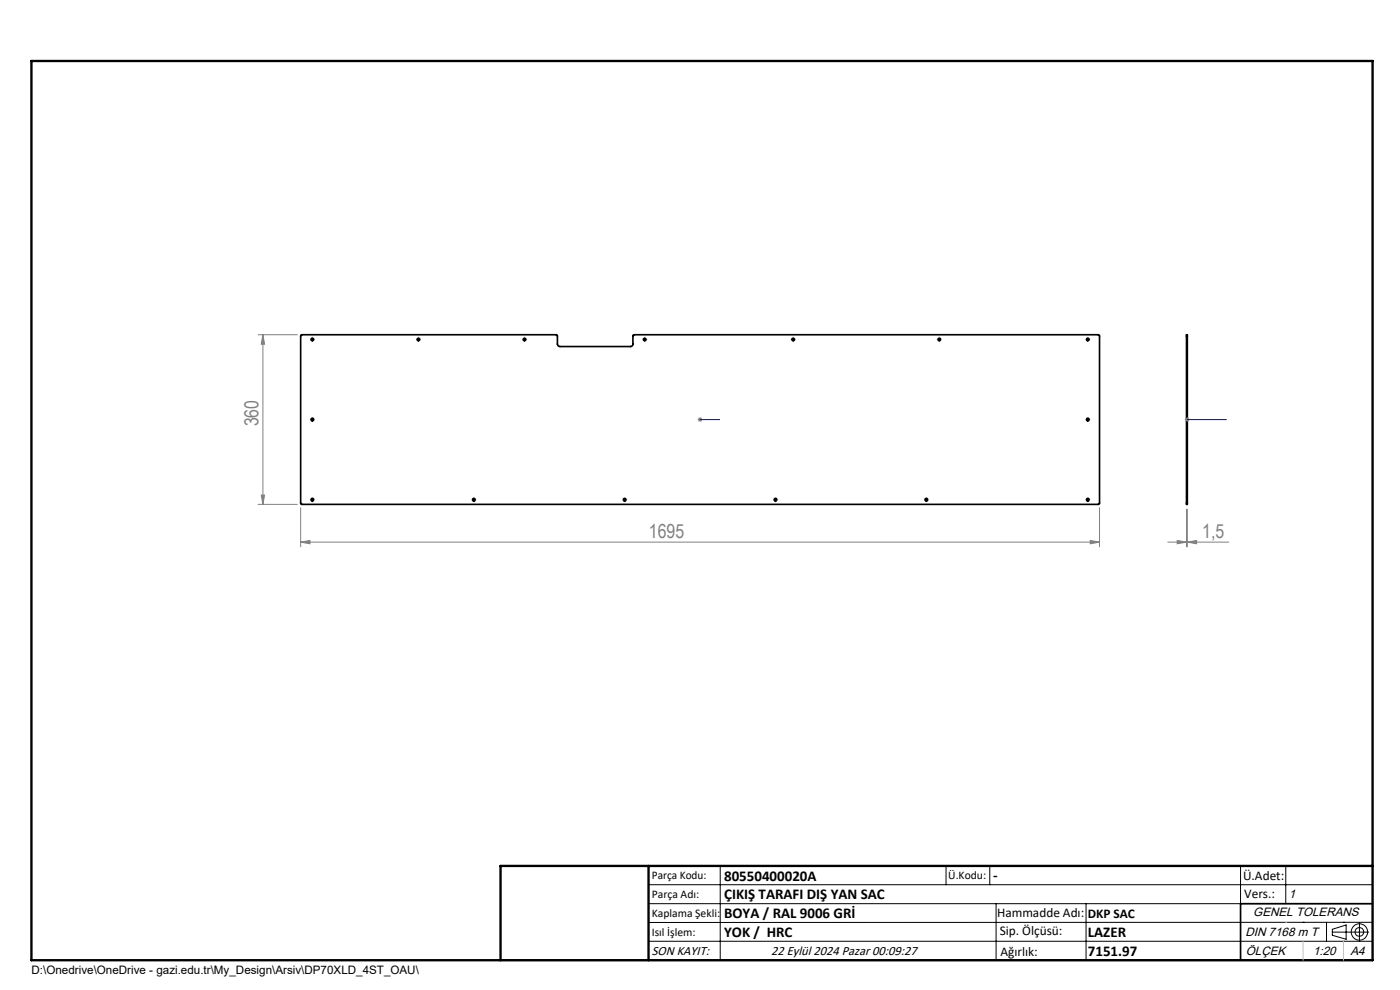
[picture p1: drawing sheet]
<svg xmlns="http://www.w3.org/2000/svg" width="297mm" height="210mm" viewBox="0 0 297 210" stroke-linecap="round" stroke-linejoin="round" font-family="sans-serif">
<g fill="none" stroke="#000" stroke-width=".35">
<path d="M63.9 71h54.1l.3 .2v1.8l.1 .4 .4 .1h15l.3-.1 .2-.3v-1.8l.2-.3h98.5l.3 .2v35.6l-.2 .2h-169.1l-.2-.2zM251.7 71.3v-.3h.2v.3M251.7 71.3h.2M251.7 71.3v35.4M251.9 71.3v35.4M251.7 106.7v.3h.2v-.3M251.7 106.7h.2M291.2 191.7h-28v12M106.2 203.7h185"/>
<circle cx="66.3" cy="72" r=".27"/>
<circle cx="88.8" cy="72" r=".27"/>
<circle cx="111.3" cy="72" r=".27"/>
<circle cx="136.8" cy="72" r=".26"/>
<circle cx="168.3" cy="72" r=".26"/>
<circle cx="199.3" cy="72" r=".27"/>
<circle cx="230.8" cy="72" r=".27"/>
<circle cx="66.3" cy="89" r=".28"/>
<circle cx="230.8" cy="89" r=".28"/>
<circle cx="66.3" cy="106" r=".28"/>
<circle cx="100.5" cy="106" r=".28"/>
<circle cx="132.5" cy="106" r=".28"/>
<circle cx="164.5" cy="106" r=".28"/>
<circle cx="196.5" cy="106" r=".28"/>
<circle cx="230.8" cy="106" r=".28"/>
</g>
<g fill="none" stroke="#000" stroke-width=".21">
<path d="M66 72h.5M66.3 71.7v.5M88.5 72h.5M88.8 71.7v.5M111 72h.5M111.3 71.7v.5M136.5 72h.5M136.8 71.7v.5M168 72h.5M168.3 71.7v.5M199 72h.5M199.2 71.7v.5"/>
<path d="M230.5 72h.5M230.8 71.7v.5M66 89h.5M66.3 88.8v.4M230.5 89h.5M230.8 88.8v.4M66 106h.5M66.3 105.8v.4M100.3 106h.5M100.5 105.8v.4M132.3 106h.5M132.5 105.8v.4"/>
<path d="M164.3 106h.5M164.5 105.8v.4M196.3 106h.5M196.5 105.8v.4M230.5 106h.5M230.8 105.8v.4M137.6 187.7h153.6M137.6 191.7h153.6M137.6 199.7h153.6M152.8 183.7v20M200.7 183.7v4M210 183.7v4"/>
<path d="M211.3 191.7v12M230.4 191.7v12M263.2 183.7v20M272.8 183.7v8M276.4 195.6h.1M281.4 195.6v4.1M282.6 197.7h7.8M282.6 197.1l3-.9v3l-3-.8zM285 195.6h.1M288.4 195.8v3.8M291.2 195.6l-153.6 .1"/>
<circle cx="288.4" cy="197.7" r="1.74"/>
<circle cx="288.4" cy="197.7" r=".93"/>
</g>
<path d="M148.4 89h.2zM148.5 89h.1M148.5 89h4.2M152.7 89h-.4h.4M251.8 89h.2zM251.9 89h.1M251.9 89h8.3M260.2 89h-.4h.4" fill="none" stroke="#00f" stroke-width=".21"/>
<g fill="none" stroke="#808080" stroke-width=".21">
<path d="M54.8 71h8.3M55.8 71v36M55.8 71l.3 2h-.7zM148 89h1M148.2 88.6l.7 .8M148.5 88.5v1M148.9 88.6l-.7 .8M251.4 89h1M251.5 88.6l.7 .8M251.9 88.5v1M252.2 88.6l-.7 .8M54.8 107h8.3"/>
<path d="M55.4 105h.7l-.3 2zM63.8 115l2-.4v.7zM63.8 107.7v8.3M63.8 115h169.5M231.3 114.6l2 .4-2 .3zM233.3 107.7v8.3M247.7 115h13M249.7 114.6l2 .4-2 .3zM251.7 108v8M251.9 115l2-.4v.7zM251.9 108v8"/>
</g>
<path d="M101 106h.1M133 106h.1M165 106h.1M197 106h.1" fill="none" stroke="#000" stroke-width=".21" stroke-dasharray="15.2 1.3 1.3 1.3" stroke-linecap="butt"/>
<path d="M6.7 12.9h284.5v190.8h-284.5zM137.6 183.7v20M291.2 183.7h-185v20" fill="none" stroke="#000" stroke-width=".5"/>
<path d="M272.8 195.6h.1M276.4 199.7v4M285 199.7v4" fill="none" stroke="#c0c0c0" stroke-width=".21"/>
<g fill="#00f">
<path d="M152.3 89h.4zM148.4 89h.2z"/>
<path d="M251.8 89h.2zM259.8 89h.4z"/>
</g>
<g fill="#808080">
<path d="M231.3 114.6l2 .4-2 .3zM63.8 115l2-.4v.7zM251.9 115l2-.4v.7zM249.7 114.6l2 .4-2 .3z"/>
<path d="M55.4 105h.7l-.3 2zM55.8 71l.3 2h-.7z"/>
</g>
<g font-size="4.1" fill="#808080">
<text x="54.9" y="90.5" transform="rotate(-90 54.9 90.5)">360</text>
<text x="137.7" y="114.1">1695</text>
<text x="255" y="114.1">1,5</text>
</g>
<g font-size="3.2">
<text x="153.6" y="186.8">80550400020A</text>
<text x="153.6" y="190.8">ÇIKIŞ TARAFI DIŞ YAN SAC</text>
<text x="210.7" y="186.6">-</text>
<text x="153.6" y="194.8">BOYA / RAL 9006 GRİ</text>
<text x="153.6" y="198.8">YOK / HRC</text>
<text x="230.8" y="198.7">LAZER</text>
<text x="230.8" y="202.8">7151.97</text>
</g>
<g font-size="2.8">
<text x="263.7" y="186.7">Ü.Adet:</text>
<text x="263.9" y="190.5">Vers.:</text>
<text x="211.5" y="194.5">Hammadde Adı:</text>
<text x="230.8" y="194.7">DKP SAC</text>
<text x="138.3" y="202.6">SON KAYIT:</text>
<text x="163.6" y="202.6">22 Eylül 2024 Pazar 00:09:27</text>
<text x="212.1" y="198.4">Sip. Ölçüsü:</text>
<text x="212.2" y="202.7">Ağırlık:</text>
</g>
<g font-size="2.6">
<text x="273.4" y="190.4">1</text>
<text x="265.9" y="194.4">GENEL TOLERANS</text>
<text x="264.2" y="198.5">DIN 7168 m T</text>
<text x="264.3" y="202.6">ÖLÇEK</text>
<text x="278.5" y="202.6">1:20</text>
<text x="286.5" y="202.6">A4</text>
</g>
<g font-size="2.5">
<text x="138.3" y="186.4">Parça Kodu:</text>
<text x="138.3" y="190.5">Parça Adı:</text>
<text x="201.2" y="186.5">Ü.Kodu:</text>
<text x="138.3" y="194.5">Kaplama Şekli:</text>
<text x="138.3" y="198.6">Isıl İşlem:</text>
<text x="6.7" y="206.7">D:\Onedrive\OneDrive - gazi.edu.tr\My_Design\Arsiv\DP70XLD_4ST_OAU\</text>
</g>
</svg>
